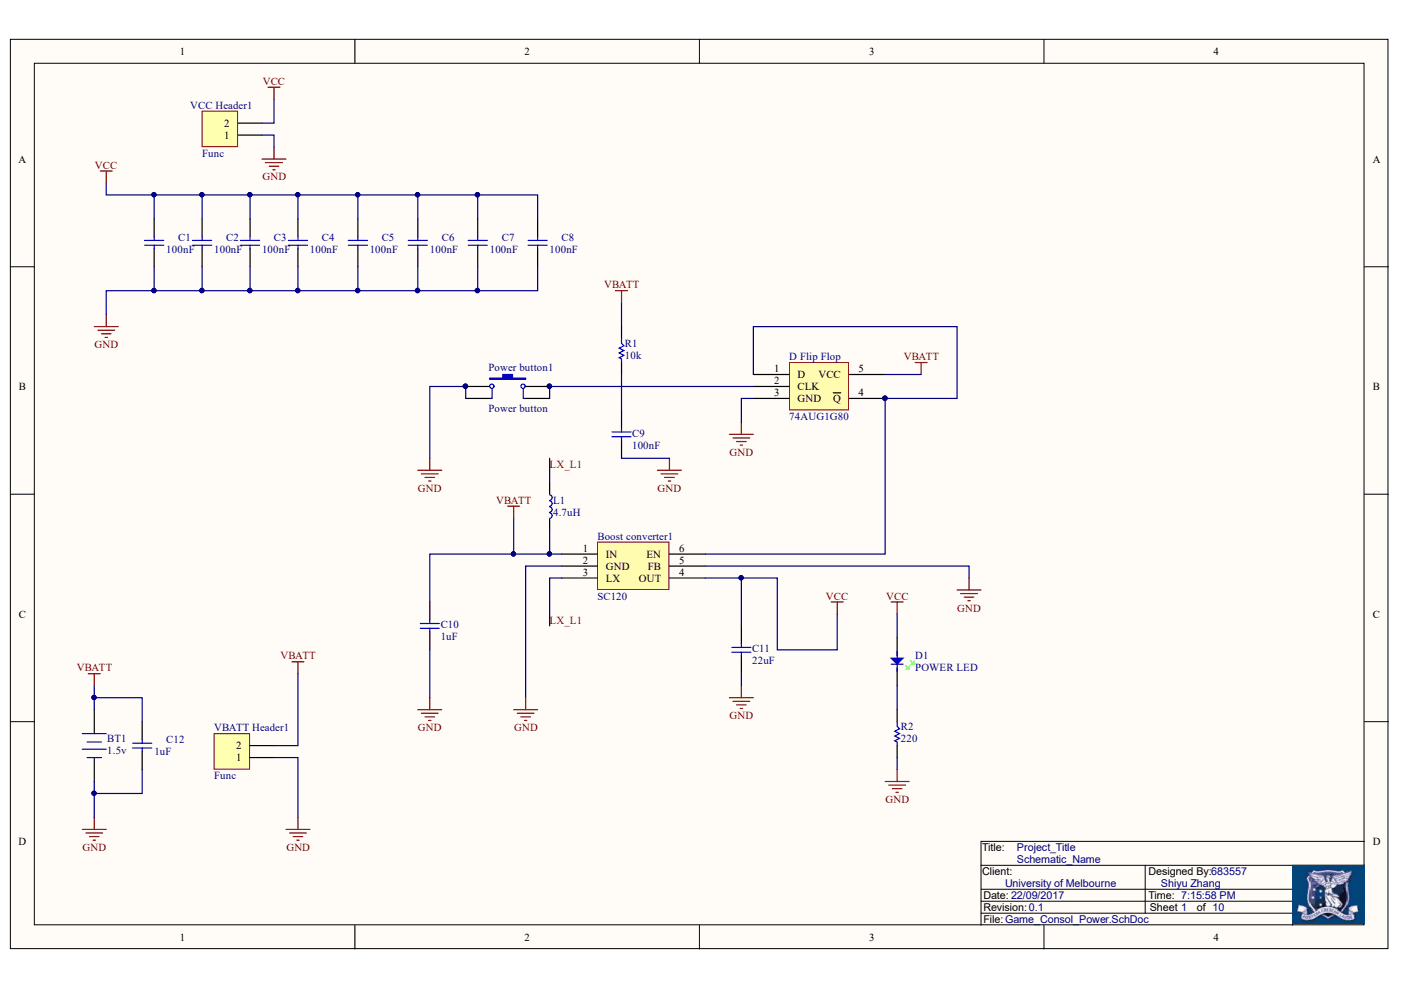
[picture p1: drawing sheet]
# Altium schematic sheet Game_Consol_Power.SchDoc: Schematic_Name
size A4; CompanyName: University of Melbourne; DrawnBy: Student_#; Engineer: Your Name Here; Organization: University of Melbourne; DocumentNumber: 1; Revision: 0.1; SheetNumber: 1; SheetTotal: 10; Title_Project: Project_Title

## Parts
Boost_converter1  SC120  [SOT23-6]
BT1  1.5v  [BATT_HOLDER]
C1  100nF  [0805]
C2  100nF  [0805]
C3  100nF  [0805]
C4  100nF  [0805]
C5  100nF  [0805]
C6  100nF  [0805]
C7  100nF  [0805]
C8  100nF  [0805]
C9  100nF  [0805]
C10  1uF  [0805]
C11  22uF  [1210]
C12  1uF  [0805]
D1  POWER LED  [0805D]
D_Flip_Flop  74AUG1G80  [SOT23-5]
L1  4.7uH  [1210L]
Power_button1  Power button  [SPNO_SMD]
R1  10k  [0805]
R2  220  [0805]
VBATT_Header1  Func  [HDR1X2]
VCC_Header1  Func  [HDR1X2]

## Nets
GND: Boost_converter1.2(GND) Boost_converter1.5(FB) BT1.2(-) C1.2 C2.2 C3.2 C4.2 C5.2 C6.2 C7.2 C8.2 C9.2 C10.2 C11.2 C12.2 D_Flip_Flop.3(GND) Power_button1.1 Power_button1.2 R2.2 VBATT_Header1.1 VCC_Header1.1
VBATT: Boost_converter1.1(IN) BT1.1(+) C10.1 C12.1 D_Flip_Flop.5(VCC) L1.2 R1.1 VBATT_Header1.2
VCC: Boost_converter1.4(OUT) C1.1 C2.1 C3.1 C4.1 C5.1 C6.1 C7.1 C8.1 C11.1 D1.A VCC_Header1.2
LX_L1: Boost_converter1.3(LX) L1.1
NetBoost_converter1_6: Boost_converter1.6(EN) D_Flip_Flop.1(D) D_Flip_Flop.4(~{Q})
NetC9_1: C9.1 R1.2
NetD1_K: D1.K R2.1
NetD_Flip_Flop_2: D_Flip_Flop.2(CLK) Power_button1.3 Power_button1.4

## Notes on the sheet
- Title:
- Client:
- Date:
- Revision:
- Time:
- Designed By:
- Sheet
- Shiyu Zhang
- of
- 683557
- File:
